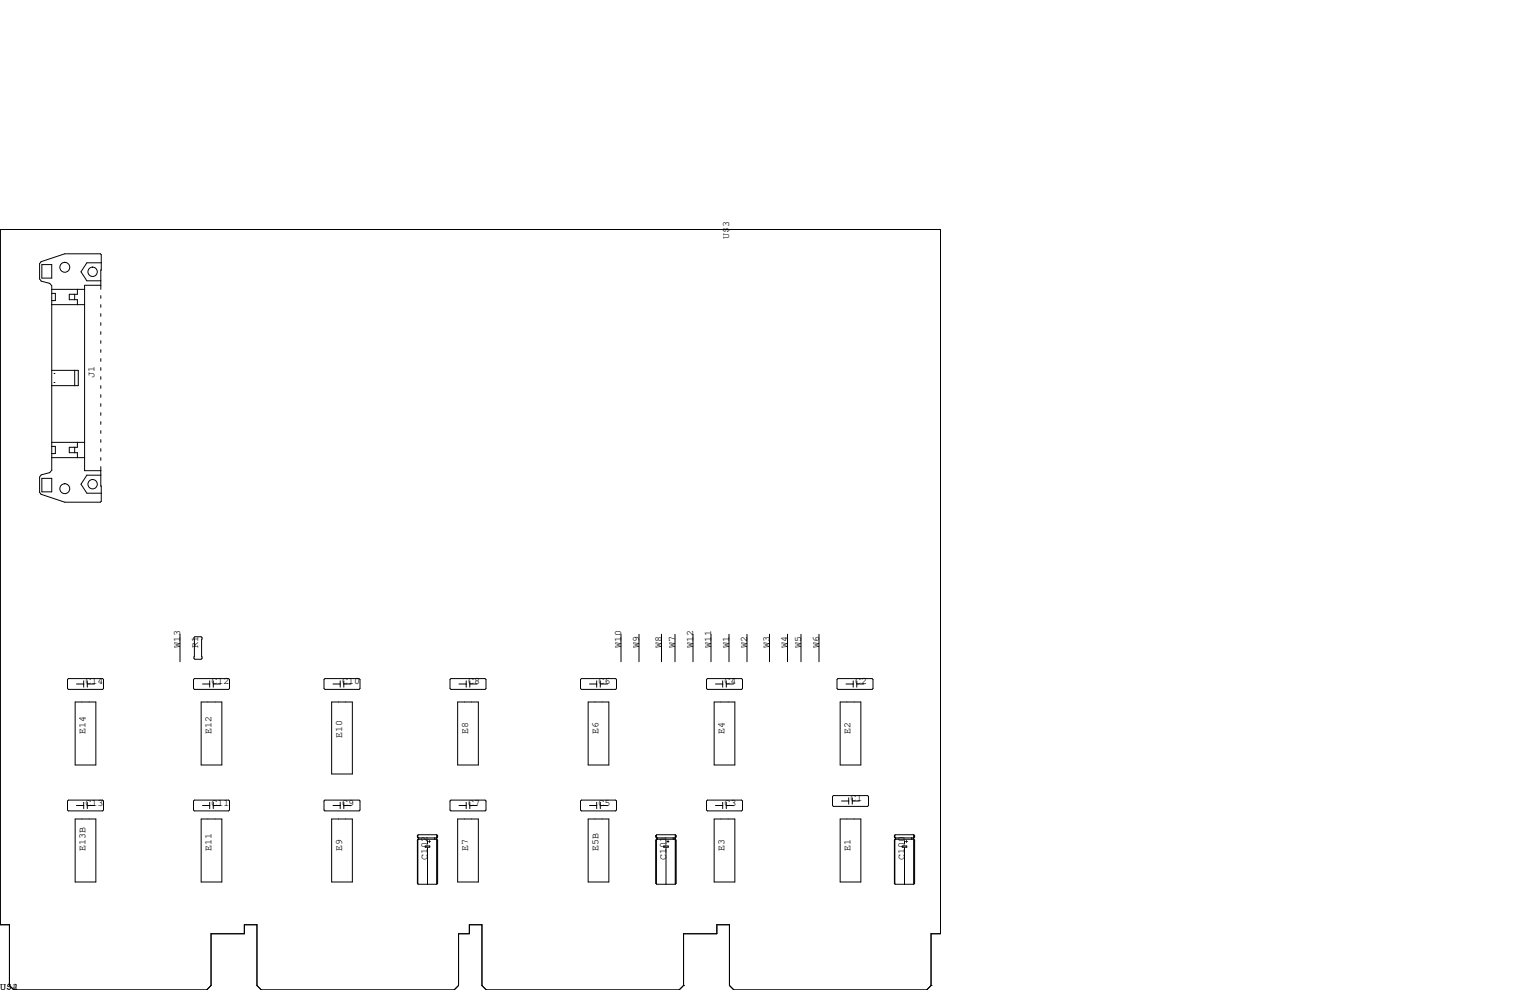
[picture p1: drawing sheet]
<svg xmlns="http://www.w3.org/2000/svg" width="432mm" height="279mm" viewBox="0 0 432 279" stroke-linecap="round" stroke-linejoin="round" font-family="sans-serif">
<g fill="none" stroke="#000" stroke-width=".28">
<path d="M11.8 74.7h2.8v3.8h-2.8zM14 80l.6 .6v52.1l-.6 .7M14.1 80l-2.4-.6-.5-.7v-4.3l.4-.5 6.7-2.3h10l.3 .3-.2 9.8M28.6 74.2h-4.1l-1.6 2.5 1.6 2.5h3.9M14.6 82.8h1v2h-1M14.6 81.7h9.3M14.6 86h9.3M21.1 83.1v1.5M21.8 81.7v1.4h-2.2v1.5h2.2v1.4M28.4 80.5h-4.5v52.3h4.5M28.4 83.4v.8M28.4 86v.7"/>
<path d="M28.4 88.5v.8M28.4 91.1v.7M28.4 93.6v.8M28.4 96.1v.8M28.4 98.7v.7M14.6 104.5h7.5v4.3h-7.5M15.2 105.4h.3M15.2 107.9h.3M21.1 104.5v4.3M28.4 101.2v.8M28.4 103.8v.7M28.4 106.3v.8"/>
<path d="M28.4 108.8v.8M28.4 111.4v.7M28.4 113.9v.8M28.4 116.5v.7M28.4 119v.8M11.8 135h2.8v3.8h-2.8zM14.6 126h1v2h-1M14.6 129.2h9.3M14.6 124.8h9.3M21.1 126.2v1.6M21.8 124.8v1.4h-2.2v1.6h2.2v1.4M28.4 131.7l.2 9.8-.3 .2h-10l-6.7-2.2-.4-.6v-4.3l.5-.6 2.4-.6"/>
<path d="M28.4 121.5v.8M28.4 124.1v.7M28.4 126.6v.8M28.4 129.2v.7M28.4 134.1h-3.9l-1.6 2.6 1.6 2.5h4.1M50.8 179v7.8M54.7 180l.3-.3h1.8l.2 .3v5.8l-.2 .3h-1.8l-.3-.3zM175.3 179v7.8M180.3 179v7.8M186.7 179v7.8M190.5 179v7.8M195.6 179v7.8"/>
<path d="M200.7 179v7.8M205.7 179v7.8M210.8 179v7.8M217.2 179v7.8M222.3 179v7.8M226.1 179v7.8M231.1 179v7.8M19.3 191.5h9.7l.2 .3v2.5l-.2 .3h-9.7l-.2-.3v-2.5zM21.2 198.1h5.9v17.8h-5.9zM21.6 193h2M23.6 192.2v1.7M24.6 193h2.1"/>
<path d="M24.6 192.2v1.7M54.6 191.8l.3-.3h9.6l.3 .3v2.5l-.3 .3h-9.6l-.3-.3zM56.8 198.1h5.8v17.8h-5.8zM57.2 193h2M59.2 192.2v1.7M60.2 193h2M60.2 192.2v1.7M91.4 191.8l.3-.3h9.6l.3 .3v2.5l-.3 .3h-9.6l-.3-.3zM93.6 198.1h5.8v20.3h-5.8zM94 193h2M96 192.2v1.7M97 193h2.1"/>
<path d="M97 192.2v1.7M127 191.8l.3-.3h9.6l.3 .3v2.5l-.3 .3h-9.6l-.3-.3zM129.2 198.1h5.8v17.8h-5.8zM129.5 193h2.1M131.6 192.2v1.7M132.6 193h2M132.6 192.2v1.7M163.8 191.8l.3-.3h9.6l.3 .3v2.5l-.3 .3h-9.6l-.3-.3zM166 198.1h5.8v17.8h-5.8zM166.4 193h2M168.4 192.2v1.7M169.4 193h2.1"/>
<path d="M169.4 192.2v1.7M199.4 191.8l.2-.3h9.7l.3 .3v2.5l-.3 .3h-9.7l-.2-.3zM201.5 198.1h5.9v17.8h-5.9zM201.9 193h2.1M204 192.2v1.7M205 193h2M205 192.2v1.7M236.2 191.8l.3-.3h9.6l.3 .3v2.5l-.3 .3h-9.6l-.3-.3zM237.1 198.1h5.9v17.8h-5.9zM238.8 193h2M240.8 192.2v1.7M241.8 193h2"/>
<path d="M241.8 192.2v1.7M19.3 225.8h9.7l.2 .3v2.5l-.2 .3h-9.7l-.2-.3v-2.5zM21.2 231.1h5.9v17.8h-5.9zM21.6 227.3h2M23.6 226.4v1.8M24.6 227.3h2.1M24.6 226.4v1.8M54.6 226.1l.3-.3h9.6l.3 .3v2.5l-.3 .3h-9.6l-.3-.3zM56.8 231.1h5.8v17.8h-5.8zM57.2 227.3h2M59.2 226.4v1.8M60.2 227.3h2"/>
<path d="M60.2 226.4v1.8M91.4 226.1l.3-.3h9.6l.3 .3v2.5l-.3 .3h-9.6l-.3-.3zM93.6 231.1h5.8v17.8h-5.8zM94 227.3h2M96 226.4v1.8M97 227.3h2.1M97 226.4v1.8M117.8 237.1v12.2l.2 .3h5.3M117.8 237.1h.1M117.8 235.8h.1M117.8 235.8v.4l.2 .3M117.9 235.7v.6"/>
<path d="M117.9 237v12.4M118 236.9h5.3l.2 .2v12.2l-.2 .3M118 236.5v.4M118 236.9l-.2 .2M118.1 236.5v.4M118.2 236.5v.4M120 238.8h1.3v.3h-1.3zM120.7 237.2v.9M120.7 239.2v10.4M121 237.5h.5M121.2 237.2v.5M122.7 236.5v.4"/>
<path d="M123.1 236.6v.1M123.3 235.6h-5.3l-.2 .2M123.3 235.6l.2 .2v.4l-.2 .3h-5.3M123.3 235.6v14M123.4 235.8v.4M123.4 237.1v12.2M127.3 225.8h9.6l.3 .3v2.5l-.3 .3h-9.6l-.3-.3v-2.5zM129.2 231.1h5.8v17.8h-5.8zM129.5 227.3h2.1M131.6 226.4v1.8M132.6 227.3h2M132.6 226.4v1.8"/>
<path d="M163.8 226.1l.3-.3h9.6l.3 .3v2.5l-.3 .3h-9.6l-.3-.3zM166 231.1h5.8v17.8h-5.8zM166.4 227.3h2M168.4 226.4v1.8M169.4 227.3h2.1M169.4 226.4v1.8M185.1 237.1v12.2l.3 .3h5.2M185.1 237.1h.1M185.1 235.8h.1M185.1 235.8v.4l.3 .3M185.2 235.7v.6M185.2 237v12.4"/>
<path d="M185.4 236.9h5.2l.2 .2v12.2l-.2 .3M185.4 236.5v.4M185.4 236.9l-.3 .2M185.5 236.5v.4M187.3 238.8h1.3v.3h-1.3zM188 237.2v.9M188 239.2v10.4M188.3 237.5h.5M188.5 237.2v.5M190 236.5v.4M190.4 236.6v.1M190.6 235.6h-5.2l-.3 .2"/>
<path d="M190.6 235.6l.2 .2v.4l-.2 .3h-5.2M190.6 235.6v14M190.7 235.8v.4M190.7 237.1v12.2M199.4 226.1l.2-.3h9.7l.3 .3v2.5l-.3 .3h-9.7l-.2-.3zM201.5 231.1h5.9v17.8h-5.9zM201.9 227.3h2.1M204 226.4v1.8M205 227.3h2M205 226.4v1.8M235 224.8l.2-.3h9.7l.2 .3v2.5l-.2 .3h-9.7l-.2-.3zM237.1 231.1h5.9v17.8h-5.9z"/>
<path d="M237.5 226.1h2M239.5 225.2v1.7M240.5 226.1h2.1M240.5 225.2v1.7M252.4 235.8v.4l.3 .3M252.4 237.1v12.2l.3 .3h5.2M252.4 237.1h.1M252.4 235.8h.1M252.5 235.7v.6M252.5 237v12.4M252.7 236.9h5.2l.2 .2v12.2l-.2 .3M252.7 236.5v.4"/>
<path d="M252.7 236.9l-.3 .2M252.8 236.5v.4M254.6 238.8h1.3v.3h-1.3zM255.3 237.2v.9M255.3 239.2v10.4M255.6 237.5h.5M255.8 237.2v.5M257.3 236.5v.4M257.7 236.6v.1M257.9 235.6h-5.2l-.3 .2M257.9 235.6l.2 .2v.4l-.2 .3h-5.2M257.9 235.6v14"/>
<path d="M258 235.8v.4M258 237.1v12.2M192.9 278.1h.1M192.9 278.1l-1.3 1.3h-54.3l-1.3-1.3v-17.1h-3.5v2.5h-3.1v14.6l-1.3 1.3h-54.3l-1.3-1.3v-17.1h-3.5v2.5h-9.4v14.6l-1.3 1.3h-54.4l-1.2-1.3v-17.1h-2.6v-196.2h265.3v198.7h-2.6v14.6M262.8 278.1h.1M262.8 278.1l-1.3 1.3h-54.4l-1.2-1.3v-17.1h-3.6v2.5h-9.4v14.6"/>
<circle cx="18.3" cy="75.4" r="1.4"/>
<circle cx="26.1" cy="76.7" r="1.32"/>
<circle cx="18.3" cy="137.9" r="1.4"/>
<circle cx="26.1" cy="136.7" r="1.32"/>
</g>
<g font-size="2.8">
<text x="205.7" y="67.3" transform="rotate(-90 205.7 67.3)">U$3</text>
<text x="26.7" y="106.7" transform="rotate(-90 26.7 106.7)">J1</text>
<text x="50.8" y="182.9" transform="rotate(-90 50.8 182.9)">W13</text>
<text x="55.9" y="182.9" transform="rotate(-90 55.9 182.9)">R1</text>
<text x="175.3" y="182.9" transform="rotate(-90 175.3 182.9)">W10</text>
<text x="180.3" y="182.9" transform="rotate(-90 180.3 182.9)">W9</text>
<text x="186.7" y="182.9" transform="rotate(-90 186.7 182.9)">W8</text>
<text x="190.5" y="182.9" transform="rotate(-90 190.5 182.9)">W7</text>
<text x="195.6" y="182.9" transform="rotate(-90 195.6 182.9)">W12</text>
<text x="200.7" y="182.9" transform="rotate(-90 200.7 182.9)">W11</text>
<text x="205.7" y="182.9" transform="rotate(-90 205.7 182.9)">W1</text>
<text x="210.8" y="182.9" transform="rotate(-90 210.8 182.9)">W2</text>
<text x="217.2" y="182.9" transform="rotate(-90 217.2 182.9)">W3</text>
<text x="222.2" y="182.9" transform="rotate(-90 222.2 182.9)">W4</text>
<text x="226.1" y="182.9" transform="rotate(-90 226.1 182.9)">W5</text>
<text x="231.1" y="182.9" transform="rotate(-90 231.1 182.9)">W6</text>
<text x="24.1" y="193">C14</text>
<text x="59.7" y="193">C12</text>
<text x="96.5" y="193">C10</text>
<text x="132.1" y="193">C8</text>
<text x="168.9" y="193">C6</text>
<text x="204.5" y="193">C4</text>
<text x="241.3" y="193">C2</text>
<text x="24.1" y="207" transform="rotate(-90 24.1 207)">E14</text>
<text x="59.7" y="207" transform="rotate(-90 59.7 207)">E12</text>
<text x="96.5" y="208.3" transform="rotate(-90 96.5 208.3)">E10</text>
<text x="132.1" y="207" transform="rotate(-90 132.1 207)">E8</text>
<text x="168.9" y="207" transform="rotate(-90 168.9 207)">E6</text>
<text x="204.5" y="207" transform="rotate(-90 204.5 207)">E4</text>
<text x="240" y="207" transform="rotate(-90 240 207)">E2</text>
<text x="24.1" y="227.3">C13</text>
<text x="59.7" y="227.3">C11</text>
<text x="96.5" y="227.3">C9</text>
<text x="132.1" y="227.3">C7</text>
<text x="168.9" y="227.3">C5</text>
<text x="204.5" y="227.3">C3</text>
<text x="240" y="226.1">C1</text>
<text x="24.1" y="240" transform="rotate(-90 24.1 240)">E13B</text>
<text x="59.7" y="240" transform="rotate(-90 59.7 240)">E11</text>
<text x="96.5" y="240" transform="rotate(-90 96.5 240)">E9</text>
<text x="120.6" y="242.6" transform="rotate(-90 120.6 242.6)">C102</text>
<text x="132.1" y="240" transform="rotate(-90 132.1 240)">E7</text>
<text x="168.9" y="240" transform="rotate(-90 168.9 240)">E5B</text>
<text x="188" y="242.6" transform="rotate(-90 188 242.6)">C101</text>
<text x="204.5" y="240" transform="rotate(-90 204.5 240)">E3</text>
<text x="240" y="240" transform="rotate(-90 240 240)">E1</text>
<text x="255.3" y="242.6" transform="rotate(-90 255.3 242.6)">C100</text>
<text x="0" y="279.4">U$4</text>
<text x="0" y="279.4">U$2</text>
</g>
</svg>
